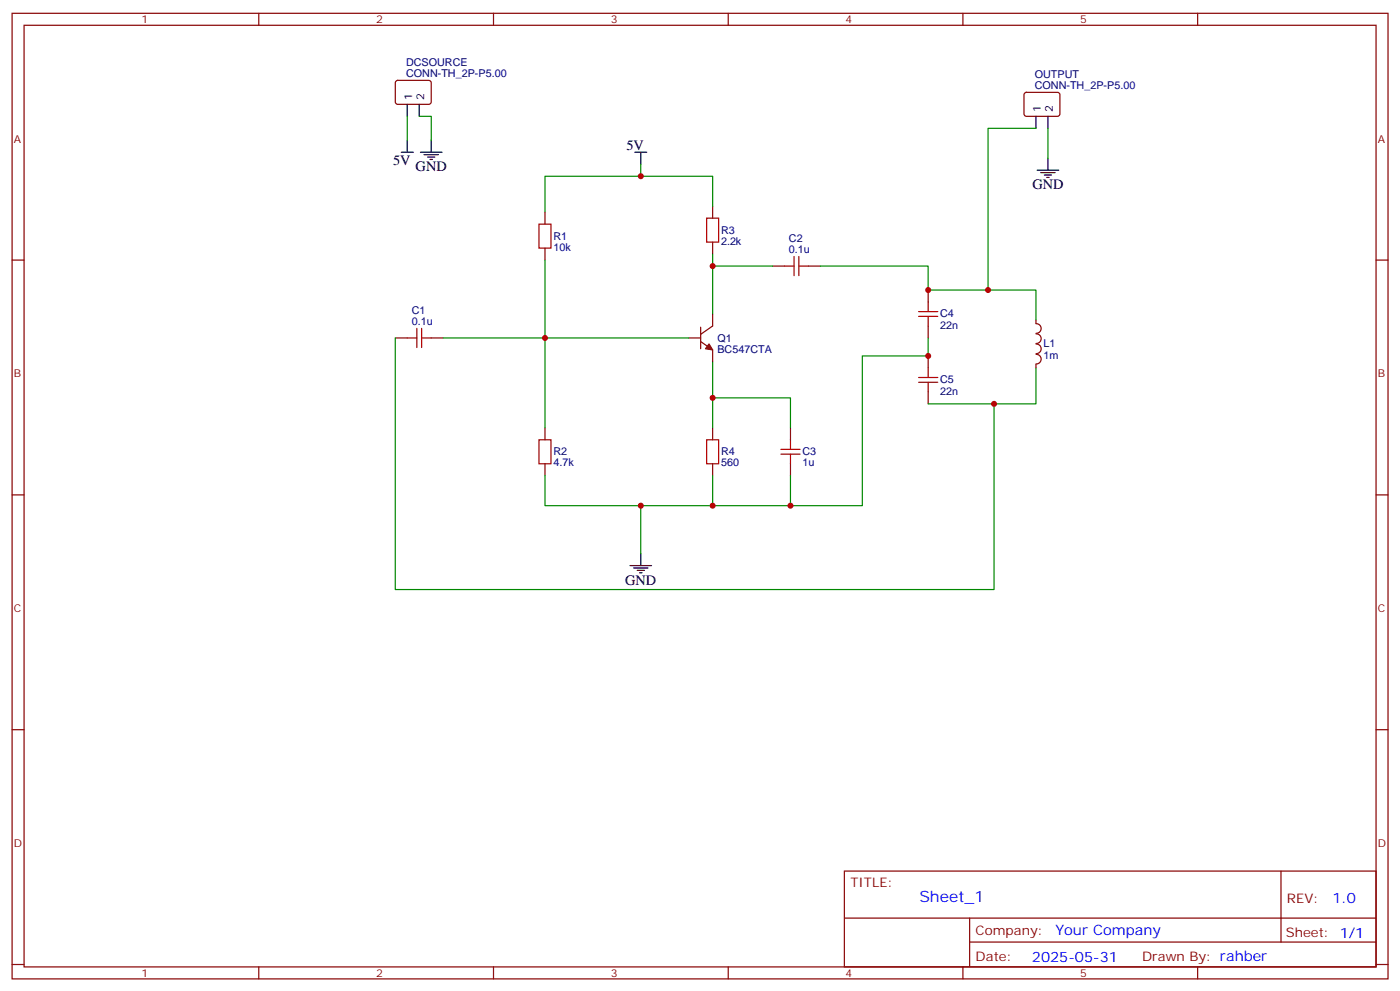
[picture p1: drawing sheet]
<svg xmlns="http://www.w3.org/2000/svg" width="412mm" height="292mm" viewBox="0 0 412 292" stroke-linecap="round" stroke-linejoin="round" font-family="sans-serif">
<g fill="none" stroke="#870000" stroke-width=".35">
<path d="M3.6 3.9h405.3v284.4h-405.3zM7.1 7.4h398.3v277.3h-398.3zM76.2 3.9v3.5M145.4 3.9v3.5M214.5 3.9v3.5M283.7 3.9v3.5M352.8 3.9v3.5M116.7 23.9l.5-.2h9.4l.4 .7v5.9l-.7 .4h-9.4l-.4-.7v-5.6zM301.9 27.4l.5-.2 9.4 .1 .4 .6v5.9l-.7 .5-9.4-.1-.4-.7v-5.6zM3.6 76.6h3.5M160.5 62.5v3.5M160.5 73.1v3.5"/>
<path d="M209.9 60.7v3.5M209.9 71.3v3.5M227.6 78.4h3.5M238.2 78.4h3.5M405.4 76.6h3.5M116.5 99.5h3.5M127 99.5h3.6M202.9 99.5h3.5M206.4 96.3v6.4M209.9 92.5v3.5l-3.5 2.5M273.4 85.4v3.5M273.4 96v3.5"/>
<path d="M305.2 94.2v1.1a1.41 1.41 0 0 1 1.5 1.4 1.41 1.41 0 0 1-1.5 1.4M305.2 98.3a1.41 1.41 0 0 1 1.5 1.4 1.41 1.41 0 0 1-1.5 1.4M206.4 100.6l3.5 2.4v3.6M273.4 104.8v3.5M273.4 115.4v3.5M305.2 107.3v1M305.2 104.4a1.41 1.41 0 0 1 1.5 1.4 1.41 1.41 0 0 1-1.5 1.4M305.2 101.3a1.41 1.41 0 0 1 1.5 1.4 1.41 1.41 0 0 1-1.5 1.4M160.5 126v3.5M160.5 136.6v3.5M209.9 126v3.5M209.9 136.6v3.5"/>
<path d="M232.9 126v3.5M232.9 136.6v3.5M3.6 145.7h3.5M405.4 145.7h3.5M3.6 214.9h3.5M405.4 214.9h3.5M248.7 256.5h156.7v28.2h-156.7zM377.4 256.5v20.9M248.8 270.4h156.4M285.7 277.4h119.5M285.7 270.4v14.1M3.6 284h3.5"/>
<path d="M76.2 284.7v3.6M145.4 284.7v3.6M214.5 284.7v3.6M283.7 284.7v3.6M352.8 284.7v3.6M405.4 284h3.5"/>
</g>
<g fill="none" stroke="#a10000" stroke-width=".35">
<path d="M158.8 66h3.5v7.1h-3.5zM208.2 64.2h3.5v7.1h-3.5zM231.1 78.4h2.8M233.9 75.5v5.7M235.3 78.4h2.9M235.3 75.5v5.7M120 99.5h2.8M122.8 96.7v5.6M124.2 99.5h2.8M124.2 96.7v5.6M270.6 93.2h5.7M270.6 91.8h5.7"/>
<path d="M273.4 88.9v2.9M273.4 93.2v2.8M270.6 112.6h5.7M270.6 111.2h5.7M273.4 108.3v2.9M273.4 112.6v2.8M158.8 129.5h3.5v7.1h-3.5zM208.2 129.5h3.5v7.1h-3.5zM230 133.7h5.7M230 132.3h5.7M232.9 129.5v2.8M232.9 133.7v2.9"/>
</g>
<g fill="none" stroke="#000" stroke-width=".35">
<path d="M120 30.7v3.6M123.5 30.7v3.6M305.2 34.3v3.5M308.7 34.3v3.5M118.2 44.8h3.5M120 41.3v3.5M123.9 44.8h6.3M124.9 45.5h4.3M126 46.2h2.1M126.7 47h.7M127 41.3v3.5M187 44.8h3.5"/>
<path d="M188.8 44.8v3.6M305.5 50.1h6.4M306.6 50.8h4.2M307.7 51.5h2.1M308.4 52.2h.7M308.7 46.6v3.5M185.6 166.5h6.3M186.7 167.3h4.2M187.7 168h2.1M188.4 168.7h.7M188.8 163v3.5"/>
</g>
<path d="M208.9 101.3l1 1.7-2.1-.3z" fill="#870000" stroke="#870000" stroke-width=".35"/>
<g fill="none" stroke="#008700" stroke-width=".35">
<path d="M120 34.3v7M123.5 34.3h3.5v7M305.2 37.8h-14.1v47.6M308.7 37.8v8.8M188.8 48.4v3.5M160.5 76.6v22.9h-29.9M209.9 60.7v-8.8h-49.4v10.6M209.9 74.8v17.7M209.9 78.4h17.7M241.7 78.4h31.7v7h31.8v8.8M116.5 99.5v74.1h176.3v-54.7M202.9 99.5h-42.4v26.5"/>
<path d="M273.4 99.5v5.3h-19.4v44.1h-21.1M209.9 117.2h23v8.8M209.9 106.6v19.4M305.2 108.3v10.6h-31.8M160.5 140.1v8.8h49.4v-8.8M188.8 148.9v14.1M232.9 140.1v8.8h-23"/>
</g>
<g fill="#c00">
<circle cx="160.5" cy="99.5" r=".88"/>
<circle cx="188.8" cy="148.9" r=".88"/>
<circle cx="209.9" cy="148.9" r=".88"/>
<circle cx="209.9" cy="117.2" r=".88"/>
<circle cx="209.9" cy="78.4" r=".88"/>
<circle cx="273.4" cy="85.4" r=".88"/>
<circle cx="232.9" cy="148.9" r=".88"/>
<circle cx="273.4" cy="104.8" r=".88"/>
<circle cx="188.8" cy="51.9" r=".88"/>
<circle cx="292.8" cy="118.9" r=".88"/>
<circle cx="291.1" cy="85.4" r=".88"/>
</g>
<text font-size="4.6" fill="#00f" x="270.8" y="265.5">Sheet_1</text>
<g font-size="4.2">
<text x="184.5" y="44.1">5V</text>
<text x="115.8" y="48.7">5V</text>
<text x="122.4" y="50.5">GND</text>
<text x="304.1" y="55.8">GND</text>
<text x="184.2" y="172.2">GND</text>
</g>
<g font-size="4.2" fill="#00f">
<text x="392.5" y="265.8">1.0</text>
<text x="310.9" y="275.3">Your Company</text>
<text x="304" y="283.1">2025-05-31</text>
</g>
<g font-size="3.9" fill="#800">
<text x="250.5" y="261.1">TITLE:</text>
<text x="379.1" y="265.8">REV:</text>
<text x="287.4" y="275.3">Company:</text>
<text x="378.8" y="275.9">Sheet: 1/1</text>
<text x="287.4" y="283">Date:</text>
<text x="336.5" y="283.1">Drawn By: rahber</text>
</g>
<g font-size="3.2" fill="#800">
<text x="41.7" y="6.9">1</text>
<text x="110.8" y="6.9">2</text>
<text x="180" y="6.9">3</text>
<text x="249.1" y="6.9">4</text>
<text x="318.2" y="6.9">5</text>
<text x="4.1" y="42">A</text>
<text x="405.9" y="42">A</text>
<text x="4.1" y="111.2">B</text>
<text x="405.9" y="111.2">B</text>
<text x="4.1" y="180.3">C</text>
<text x="405.9" y="180.3">C</text>
<text x="4.1" y="249.4">D</text>
<text x="405.9" y="249.4">D</text>
<text x="41.7" y="287.7">1</text>
<text x="110.8" y="287.7">2</text>
<text x="180" y="287.7">3</text>
<text x="249.1" y="287.7">4</text>
<text x="318.2" y="287.7">5</text>
</g>
<g font-size="3.2" fill="#000080">
<text x="119.6" y="22.6">CONN-TH_2P-P5.00</text>
<text x="119.6" y="19.3">DCSOURCE</text>
<text x="304.8" y="22.9">OUTPUT</text>
<text x="304.8" y="26.1">CONN-TH_2P-P5.00</text>
<text x="163" y="70.6">R1</text>
<text x="212.4" y="68.8">R3</text>
<text x="232.4" y="71.2">C2</text>
<text x="163" y="73.8">10k</text>
<text x="212.4" y="72.1">2.2k</text>
<text x="232.4" y="74.5">0.1u</text>
<text x="121.3" y="95.6">0.1u</text>
<text x="121.3" y="92.4">C1</text>
<text x="277" y="93.5">C4</text>
<text x="211.3" y="100.6">Q1</text>
<text x="277" y="96.8">22n</text>
<text x="211.3" y="103.8">BC547CTA</text>
<text x="307.4" y="105.6">1m</text>
<text x="307.4" y="102.3">L1</text>
<text x="277" y="112.9">C5</text>
<text x="277" y="116.2">22n</text>
<text x="163" y="137.3">4.7k</text>
<text x="163" y="134.1">R2</text>
<text x="212.4" y="137.3">560</text>
<text x="212.4" y="134.1">R4</text>
<text x="236.4" y="137.3">1u</text>
<text x="236.4" y="134.1">C3</text>
</g>
<g font-size="3.2">
<text x="121.4" y="29.4" transform="rotate(-90 121.4 29.4)">1</text>
<text x="124.9" y="29.4" transform="rotate(-90 124.9 29.4)">2</text>
<text x="306.6" y="32.9" transform="rotate(-90 306.6 32.9)">1</text>
<text x="310.1" y="32.9" transform="rotate(-90 310.1 32.9)">2</text>
</g>
</svg>
